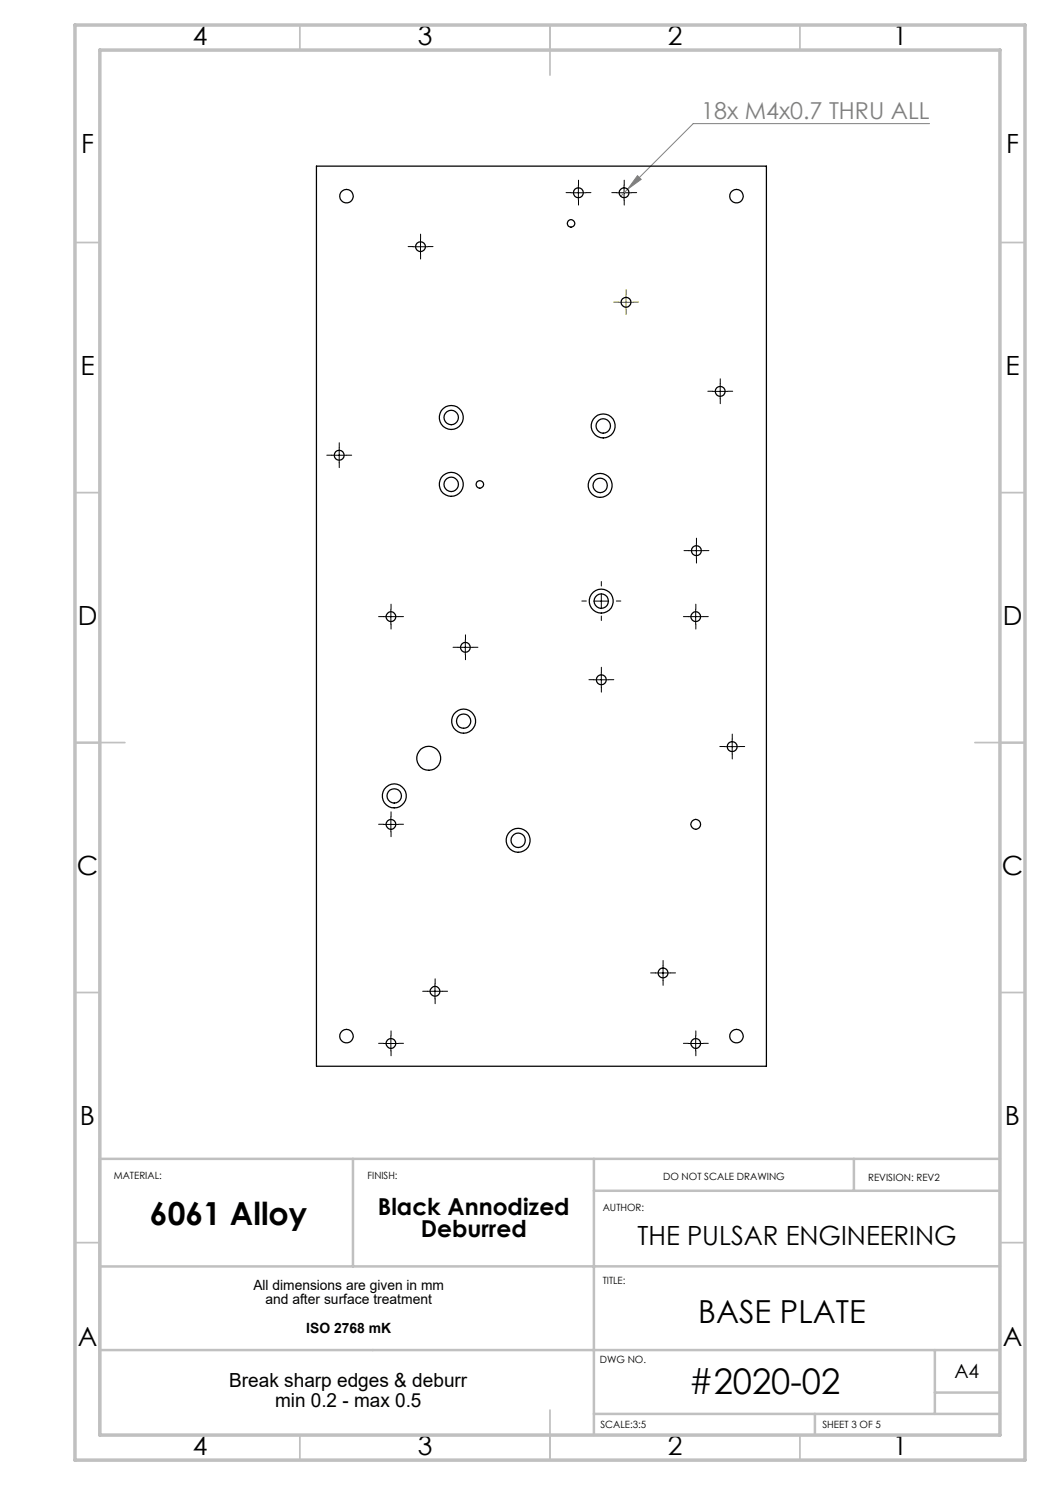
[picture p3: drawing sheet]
<svg xmlns="http://www.w3.org/2000/svg" width="210mm" height="297mm" viewBox="0 0 210 297" stroke-linecap="round" stroke-linejoin="round" font-family="sans-serif">
<path d="M125.5 37.8l-1.4 1.5M127.5 35.1l.7 .8-2.7 1.9zM185.9 24.7h-47.3l-13.1 13.1" fill="none" stroke="#808080" stroke-width=".2"/>
<g fill="none" stroke="#000" stroke-width=".2" stroke-dasharray="15.2 1.3 1.3 1.3">
<path d="M114.2 38.5h-1M115.7 37v-1M117.2 38.5h1M123.3 38.5h-.9M124.8 37v-1M126.3 38.5h1M82.6 49.3h-1M84.1 47.8v-1M84.1 50.8v1M85.6 49.3h1M115.7 40v1M124.8 40v1"/>
<path d="M142.6 78.2h-1M144.1 76.7v-.9M144.1 79.7v1M145.6 78.2h.9M66.3 91h-.9M67.8 89.5v-1M67.8 92.5v1M69.3 91h1M120.3 117.2v-.9M137.8 110.1h-1M139.3 108.6v-1M139.3 111.6v1"/>
<path d="M140.8 110.1h1M76.7 123.3h-1M78.2 121.8v-1M78.2 124.8v1M79.7 123.3h1M91.6 129.5h-1M93.1 128v-1M93.1 131v.9M94.6 129.5h1M117.3 120.2h-.9M118.8 135.9h-1M120.3 123.2v.9"/>
<path d="M120.3 134.4v-.9M120.3 137.4v1M121.8 135.9h1M123.3 120.2h.9M137.7 123.3h-1M139.2 121.8v-1M139.2 124.8v1M140.7 123.3h1M145 149.3h-1M146.5 147.8v-1M146.5 150.8v1M148 149.3h.9"/>
<path d="M76.7 164.9h-1M78.2 163.4v-1M78.2 166.4v.9M79.7 164.9h1M85.5 198.3h-1M87 196.8v-1M87 199.8v.9M88.5 198.3h1M131.1 194.6h-1M132.6 193.1v-1M132.6 196.1v1M134.1 194.6h1"/>
<path d="M76.7 208.7h-1M78.2 207.2v-1M78.2 210.2v1M79.7 208.7h1M137.7 208.7h-1M139.2 207.2v-1M139.2 210.2v1M140.7 208.7h1"/>
</g>
<g fill="none" stroke="#000" stroke-width=".2">
<path d="M114.2 38.6h3M115.7 37v3M123.3 38.6h3M124.8 37v3M82.6 49.4h3M84.1 47.8v3M142.5 78.3h3M144 76.8v3M66.3 91h3M67.8 89.6v3M120.3 118.7v3M137.8 110.1h3"/>
<path d="M139.3 108.7v3M76.7 123.3h3M78.2 121.8v3M91.6 129.5h3M93.1 128v3M118.7 120.2h3M118.7 136h3M120.3 134.5v3M137.7 123.3h3M139.1 121.8v3M144.9 149.3h3M146.4 147.8v3"/>
<path d="M76.7 164.9h3M78.2 163.4v3M85.5 198.3h3M87 196.8v3M131.1 194.6h3M132.6 193.1v3M76.7 208.7h3M78.2 207.2v3M137.7 208.7h3M139.1 207.2v3"/>
</g>
<path d="M125.2 58.9v-1M123.7 60.4h-1M125.2 61.9v1M126.7 60.4h1" fill="none" stroke="#808000" stroke-width=".2" stroke-dasharray="15.2 1.3 1.3 1.3"/>
<path d="M125.2 58.9v3M123.7 60.5h3" fill="none" stroke="#808000" stroke-width=".2"/>
<g fill="none" stroke="#c0c0c0" stroke-width=".35">
<path d="M60 5v5M110 5v10M160 5v5M15 48.5h5M200 48.5h5M15 98.5h5M200 98.5h5M15 148.5h10M195 148.5h10M15 198.5h5M200 198.5h5M15 248.5h5"/>
<path d="M200 248.5h5M60 287v5M110 282v10M160 287v5"/>
</g>
<path d="M70.6 231.8v21.5M118.8 231.8v55.2M118.8 238.2h81.2M170.8 231.8v6.4M200 231.8h-180v55.2M200 253.3h-180M20 270h180M187 270v12.8M187 278.5h13M118.8 282.8h81.2M163 282.8v4.2" fill="none" stroke="#c0c0c0" stroke-width=".5"/>
<path d="M15 5h190v287h-190zM20 10h180v277h-180z" fill="none" stroke="#c0c0c0" stroke-width=".7"/>
<path d="M127.5 35.1l.7 .8-2.7 1.9z" fill="#808080"/>
<g fill="none" stroke="#000" stroke-width=".25">
<path d="M63.3 33.2h90v180.1h-90z"/>
<circle cx="69.3" cy="39.2" r="1.35"/>
<circle cx="115.7" cy="38.6" r=".99"/>
<circle cx="124.8" cy="38.5" r=".98"/>
<circle cx="147.3" cy="39.2" r="1.35"/>
<circle cx="84.1" cy="49.3" r=".98"/>
<circle cx="114.2" cy="44.7" r=".75"/>
<circle cx="125.2" cy="60.5" r=".98"/>
<circle cx="144" cy="78.3" r=".99"/>
<circle cx="67.8" cy="91.1" r=".99"/>
<circle cx="90.2" cy="83.5" r="2.41"/>
<circle cx="90.2" cy="96.9" r="2.41"/>
<circle cx="90.2" cy="96.9" r="1.45"/>
<circle cx="90.2" cy="83.5" r="1.45"/>
<circle cx="96" cy="96.9" r=".76"/>
<circle cx="120" cy="97.1" r="1.43"/>
<circle cx="120" cy="97.1" r="2.4"/>
<circle cx="120.6" cy="85.2" r="2.4"/>
<circle cx="120.7" cy="85.2" r="1.45"/>
<circle cx="139.3" cy="110.1" r=".99"/>
<circle cx="78.2" cy="123.3" r=".97"/>
<circle cx="93.1" cy="129.5" r=".98"/>
<circle cx="120.2" cy="120.2" r="2.4"/>
<circle cx="120.2" cy="120.2" r="1.43"/>
<circle cx="120.3" cy="136" r=".99"/>
<circle cx="139.2" cy="123.3" r=".97"/>
<circle cx="78.8" cy="159.2" r="1.44"/>
<circle cx="78.9" cy="159.2" r="2.4"/>
<circle cx="85.8" cy="151.7" r="2.39"/>
<circle cx="92.7" cy="144.2" r="1.43"/>
<circle cx="92.7" cy="144.2" r="2.41"/>
<circle cx="146.4" cy="149.3" r=".99"/>
<circle cx="78.2" cy="164.9" r=".98"/>
<circle cx="103.6" cy="168.1" r="2.4"/>
<circle cx="103.6" cy="168.1" r="1.43"/>
<circle cx="139.1" cy="164.9" r=".98"/>
<circle cx="87" cy="198.3" r=".98"/>
<circle cx="132.6" cy="194.6" r=".99"/>
<circle cx="69.3" cy="207.2" r="1.35"/>
<circle cx="78.2" cy="208.7" r=".98"/>
<circle cx="139.1" cy="208.7" r=".98"/>
<circle cx="147.3" cy="207.2" r="1.35"/>
</g>
<text font-size="7.1" x="137.7" y="278.8">#2020-02</text>
<g font-size="6.3">
<text x="30" y="245.1">6061 Alloy</text>
<text x="139.6" y="264.6">BASE PLATE</text>
</g>
<g font-size="5.3">
<text x="38.5" y="8.9">4</text>
<text x="83.5" y="8.9">3</text>
<text x="133.6" y="8.9">2</text>
<text x="178.6" y="8.9">1</text>
<text x="16.2" y="30.7">F</text>
<text x="201.2" y="30.7">F</text>
<text x="16.1" y="74.9">E</text>
<text x="201.1" y="74.9">E</text>
<text x="15.5" y="124.9">D</text>
<text x="200.5" y="124.9">D</text>
<text x="15.4" y="174.9">C</text>
<text x="200.4" y="174.9">C</text>
<text x="16" y="224.9">B</text>
<text x="201" y="224.9">B</text>
<text x="127.5" y="249">THE PULSAR ENGINEERING</text>
<text x="15.5" y="269.2">A</text>
<text x="200.5" y="269.2">A</text>
<text x="38.5" y="290.9">4</text>
<text x="83.5" y="290.9">3</text>
<text x="133.6" y="290.9">2</text>
<text x="178.6" y="290.9">1</text>
</g>
<text font-size="4.7" fill="#808080" x="140.2" y="23.7">18x M4x0.7 THRU ALL</text>
<g font-size="4.7">
<text x="75.6" y="243">Black Annodized</text>
<text x="84.2" y="247.5">Deburred</text>
</g>
<g font-size="3.9">
<text x="190.9" y="275.5">A4</text>
<text x="45.9" y="277.5">Break sharp edges &amp; deburr</text>
<text x="55" y="281.4">min 0.2 - max 0.5</text>
</g>
<g font-size="2.8">
<text x="50.7" y="258.1">All dimensions are given in mm</text>
<text x="53.1" y="260.9">and after surface treatment</text>
<text x="61.3" y="266.5">ISO 2768 mK</text>
</g>
<g font-size="2">
<text x="22.8" y="235.8">MATERIAL:</text>
<text x="73.5" y="235.8">FINISH:</text>
<text x="132.6" y="236">DO NOT SCALE DRAWING</text>
<text x="173.6" y="236.1">REVISION: REV2</text>
<text x="120.5" y="242.1">AUTHOR:</text>
<text x="120.5" y="256.7">TITLE:</text>
<text x="120" y="272.5">DWG NO.</text>
<text x="120.1" y="285.6">SCALE:3:5</text>
<text x="164.5" y="285.6">SHEET 3 OF 5</text>
</g>
</svg>
